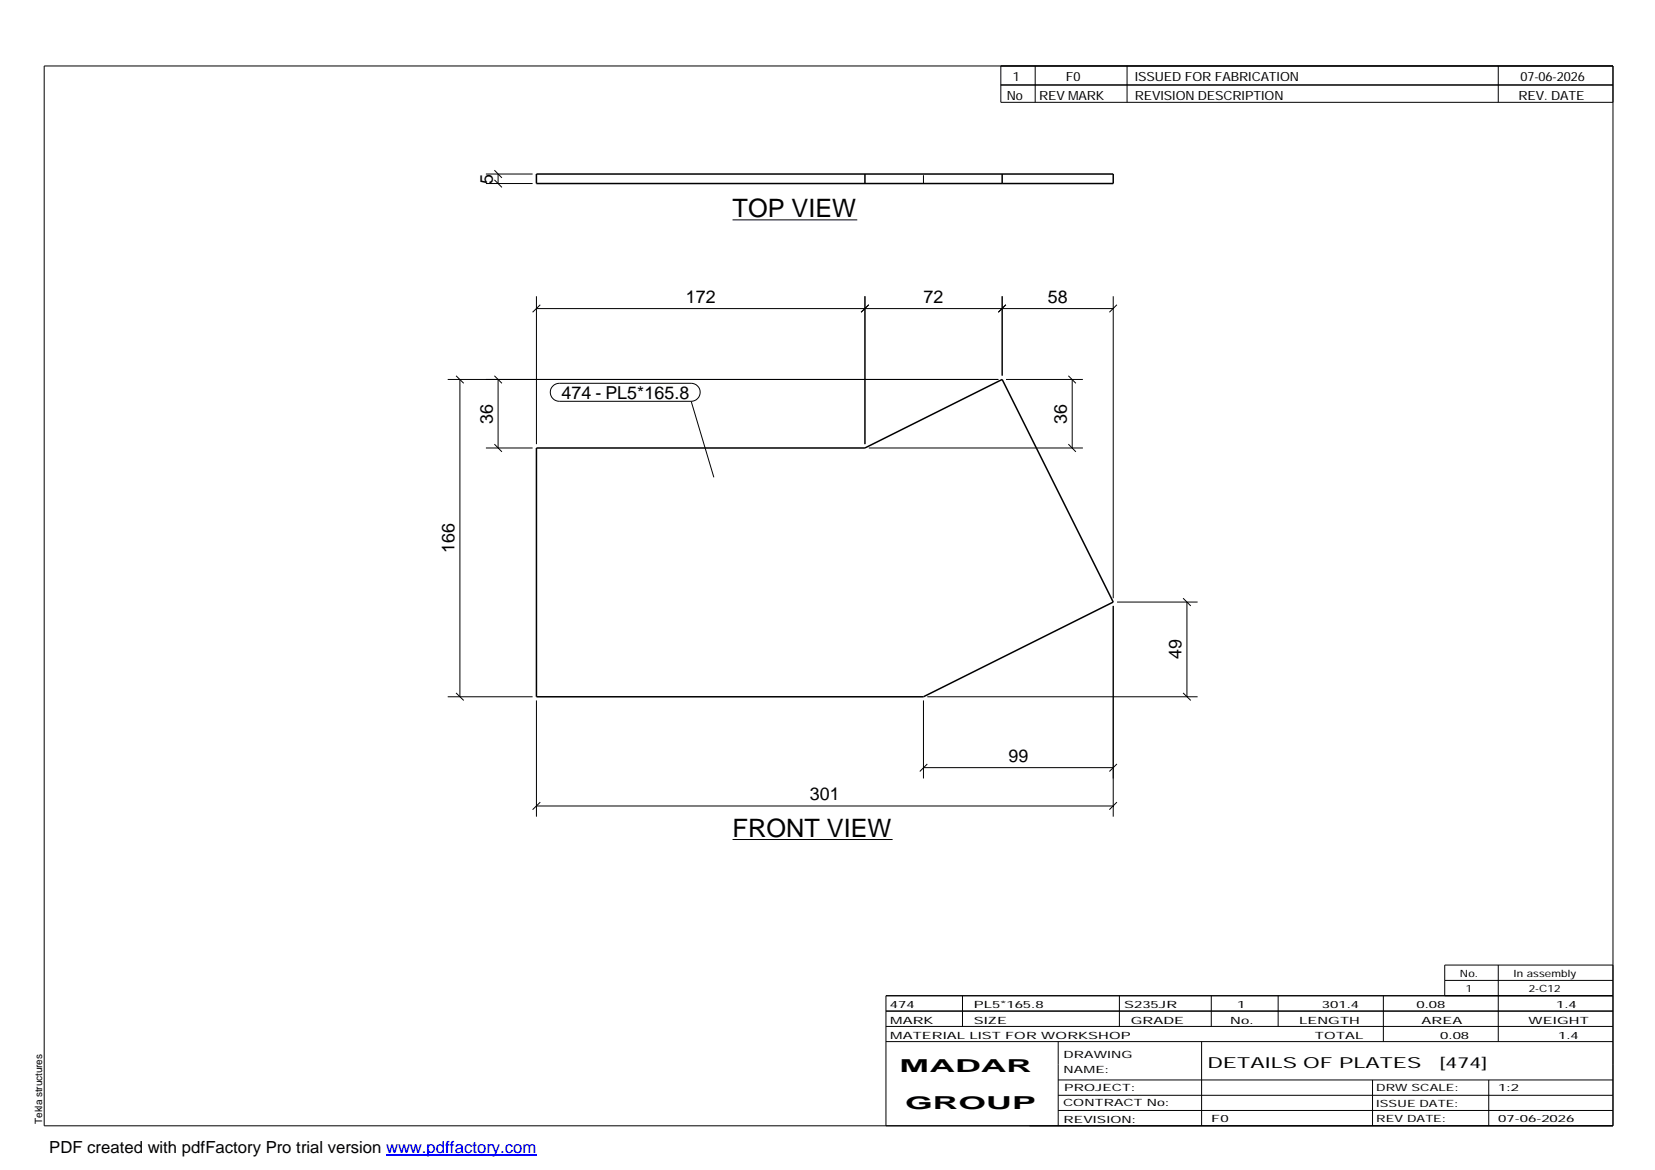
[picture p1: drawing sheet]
<svg xmlns="http://www.w3.org/2000/svg" width="420mm" height="297mm" viewBox="0 0 420 297" stroke-linecap="round" stroke-linejoin="round" font-family="sans-serif">
<path d="M136.2 44.2h146.4v2.4h-146.4zM219.6 44.2v2.4M254.4 44.2v2.4M136.2 113.7h83.4l34.8-17.4 28.2 56.6-48.2 24h-98.2z" fill="none" stroke="#000" stroke-width=".38"/>
<path d="M136.2 44.2v2.4M234.4 46.6v-2.4" fill="none" stroke="#000" stroke-width=".25" stroke-dasharray="2.1 2.1" stroke-linecap="butt"/>
<g fill="none" stroke="#000" stroke-width=".25">
<path d="M11.2 16.7h398.3v269.1h-398.3zM254.1 16.7v9.3h155.4M262.8 16.7v9.3M286.1 16.7v9.3M380.4 16.7v9.3M254.1 21.6h155.4M123.4 46.6h11.8M123.4 44.2h11.8M125.5 45.7l1.9 1.9M125.5 43.2l1.9 2M126.4 44.2v2.4M186 55.8h31.6"/>
<path d="M136.2 75.2v37.6M136.2 78.3h146.4M137.2 77.4l-2 1.9M219.6 75.2v37.6M220.6 77.4l-2 1.9M254.4 75.2v20.2M255.4 77.4l-2 1.9M282.6 75.2v76.7M283.5 77.4l-1.9 1.9M113.7 96.3h139.7M115.8 95.4l1.9 1.9M116.8 96.3v80.6"/>
<path d="M125.5 95.4l1.9 1.9M126.4 96.3v17.4M140.4 98l.7-.5 .9-.2h33.5a2.29 2.29 0 0 1 2.3 2.3 2.29 2.29 0 0 1-2.3 2.3h-33.5a2.28 2.28 0 0 1-2.1-1.4 2.28 2.28 0 0 1 .5-2.5zM255.4 96.3h19.5M271.2 95.4l1.9 1.9M272.2 96.3v17.4M123.4 113.7h11.8M125.5 112.8l1.9 1.9M175.5 101.9l5.7 19.3M220.6 113.7h54.3M271.2 112.8l1.9 1.9M282.6 153.8v53.5"/>
<path d="M283.6 152.9h20.4M300.4 151.9l1.9 1.9M301.3 152.9v24M113.7 176.9h21.5M115.8 175.9l1.9 1.9M136.2 177.8v29.5M234.4 177.8v19.8M235.4 176.9h68.6M300.4 175.9l1.9 1.9M234.4 194.9h48.2M235.4 194l-1.9 1.9M283.5 194l-1.9 1.9"/>
<path d="M136.2 204.6h146.4M137.2 203.7l-2 1.9M186 213.1h40.6M283.5 203.7l-1.9 1.9M224.9 256.7h184.6M244.3 252.8v7.8M284.2 252.8v7.8M307.5 252.8v7.8M324.5 252.8v7.8M351.2 252.8v11.6M366.8 248.9h42.7M380.4 245v19.4"/>
<path d="M409.5 245h-42.7v7.8M409.5 252.8h-184.6v33M224.9 264.4h184.6M224.9 260.6h184.6M268.6 264.4v21.4M268.6 274.2h140.9M268.6 278.1h140.9M305.1 264.4v21.4M348.4 274.2v11.6M378 274.2v11.6M268.6 281.9h140.9"/>
</g>
<path d="M98 293.3h38.2" fill="none" stroke="#00f" stroke-width=".3"/>
<g font-size="6.4">
<text x="186" y="55.1">TOP VIEW</text>
<text x="186" y="212.4">FRONT VIEW</text>
</g>
<g font-size="4.5">
<text x="125.1" y="46.6" transform="rotate(-90 125.1 46.6)">5</text>
<text x="174.1" y="76.9">172</text>
<text x="234.5" y="76.9">72</text>
<text x="266" y="76.9">58</text>
<text x="142.6" y="101.3">474 - PL5*165.8</text>
<text x="125.1" y="107.6" transform="rotate(-90 125.1 107.6)">36</text>
<text x="270.8" y="107.6" transform="rotate(-90 270.8 107.6)">36</text>
<text x="115.4" y="140.4" transform="rotate(-90 115.4 140.4)">166</text>
<text x="300" y="167.4" transform="rotate(-90 300 167.4)">49</text>
<text x="256" y="193.5">99</text>
<text x="205.6" y="203.2">301</text>
<text x="228.4" y="272.3">MADAR</text>
<text x="229.8" y="281.6">GROUP</text>
</g>
<text font-size="4.2" x="12.5" y="292.7">PDF created with pdfFactory Pro trial version www.pdffactory.com</text>
<g font-size="3.9">
<text x="306.5" y="271.3">DETAILS OF PLATES</text>
<text x="365.4" y="271.3">[474]</text>
</g>
<g font-size="3.2">
<text x="257.1" y="20.5">1</text>
<text x="270.6" y="20.5">F0</text>
<text x="288.1" y="20.5">ISSUED FOR FABRICATION</text>
<text x="386" y="20.5">07-06-2026</text>
<text x="255.6" y="25.5">No</text>
<text x="263.8" y="25.5">REV MARK</text>
<text x="288.1" y="25.5">REVISION DESCRIPTION</text>
<text x="385.5" y="25.5">REV. DATE</text>
</g>
<g font-size="2.5">
<text x="370.6" y="247.9">No.</text>
<text x="372.1" y="251.8">1</text>
<text x="384.3" y="247.9">In assembly</text>
<text x="388.1" y="251.8">2-C12</text>
<text x="225.9" y="255.9">474</text>
<text x="247.3" y="255.9">PL5*165.8</text>
<text x="285.4" y="255.9">S235JR</text>
<text x="314.1" y="255.9">1</text>
<text x="335.6" y="255.9">301.4</text>
<text x="359.6" y="255.9">0.08</text>
<text x="395.1" y="255.9">1.4</text>
<text x="226" y="263.7">MATERIAL LIST FOR WORKSHOP</text>
<text x="226" y="259.9">MARK</text>
<text x="247.2" y="259.9">SIZE</text>
<text x="287.1" y="259.9">GRADE</text>
<text x="312.3" y="259.9">No.</text>
<text x="329.8" y="259.9">LENGTH</text>
<text x="333.8" y="263.7">TOTAL</text>
<text x="360.9" y="259.9">AREA</text>
<text x="365.6" y="263.7">0.08</text>
<text x="388.1" y="259.9">WEIGHT</text>
<text x="395.6" y="263.7">1.4</text>
<text x="270" y="268.5">DRAWING</text>
<text x="270" y="272.5">NAME:</text>
<text x="269.9" y="280.9">CONTRACT No:</text>
<text x="270.2" y="277">PROJECT:</text>
<text x="349.4" y="277.1">DRW SCALE:</text>
<text x="349.4" y="281">ISSUE DATE:</text>
<text x="380.4" y="277.1">1:2</text>
<text x="10.7" y="285.4" transform="rotate(-90 10.7 285.4)">Tekla structures</text>
<text x="270" y="285">REVISION:</text>
<text x="307.5" y="284.8">F0</text>
<text x="349.4" y="284.8">REV DATE:</text>
<text x="380.4" y="284.8">07-06-2026</text>
</g>
</svg>
